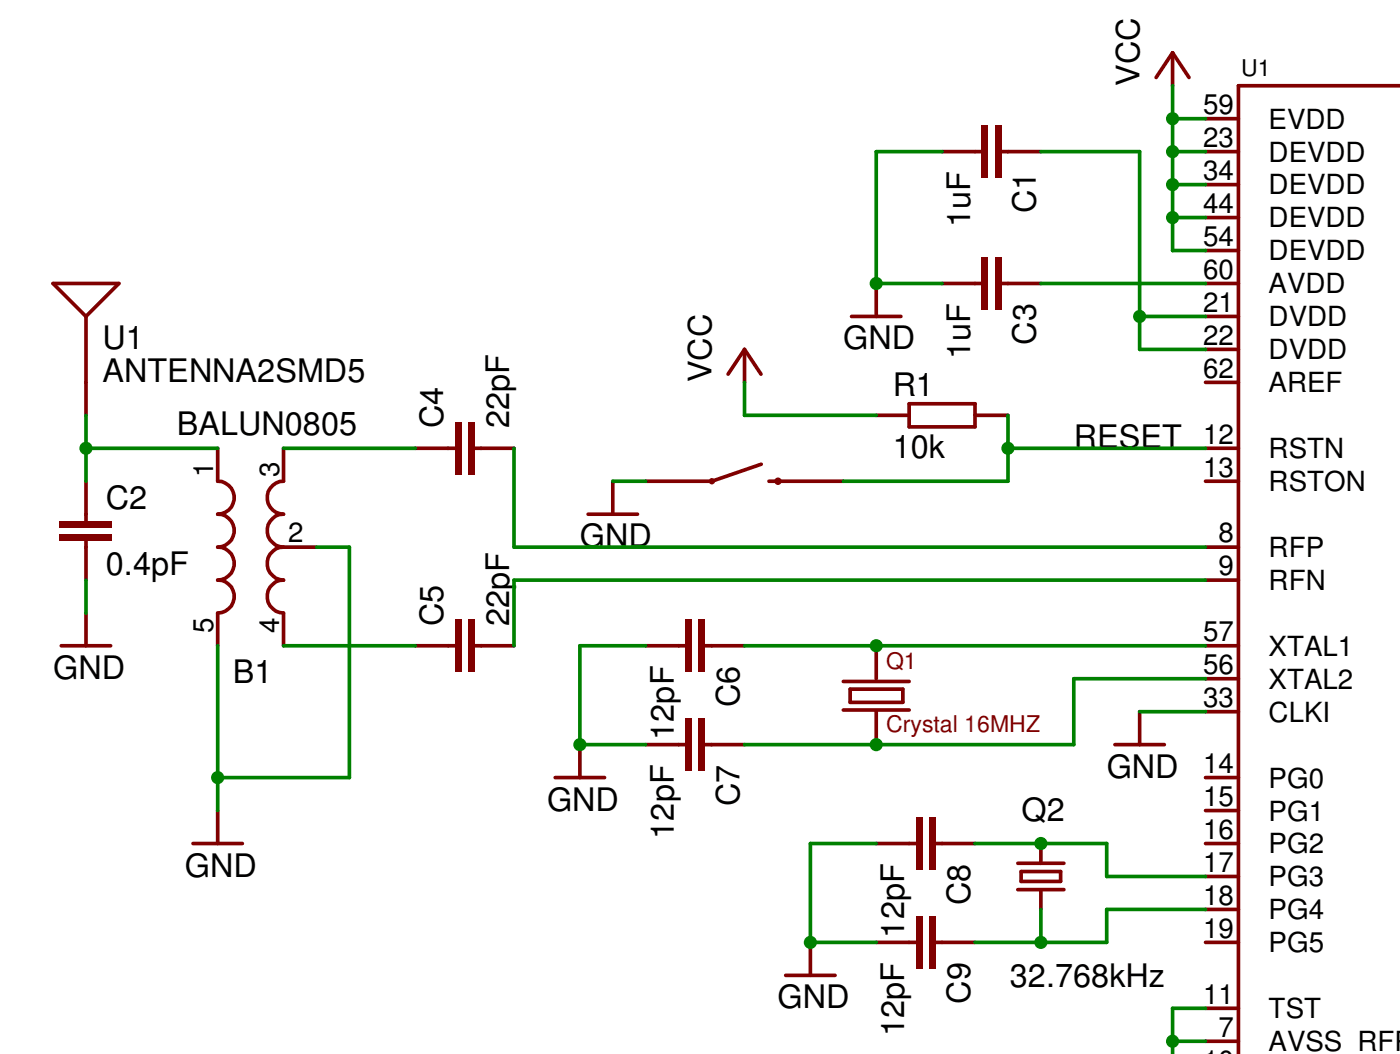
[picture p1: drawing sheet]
<svg xmlns="http://www.w3.org/2000/svg" width="108mm" height="81mm" viewBox="0 0 108 81" stroke-linecap="round" stroke-linejoin="round" font-family="sans-serif">
<g fill="none" stroke="#800000" stroke-width=".28">
<path d="M93 9.1h2.5M93 11.7h2.5M93 14.2h2.5M93 16.8h2.5M93 19.3h2.5M108 6.6h-12.5v74.7M4.1 21.8h5.1l-2.6 2.6zM6.6 24.4v7.6M16.8 34.5v2.6a1.27 1.27 0 0 1 1.3 1.3 1.27 1.27 0 0 1-1.3 1.2 1.27 1.27 0 0 1 1.3 1.3 1.27 1.27 0 0 1-1.3 1.3 1.27 1.27 0 0 1 1.3 1.2 1.27 1.27 0 0 1-1.3 1.3 1.27 1.27 0 0 1 1.3 1.3 1.27 1.27 0 0 1-1.3 1.2v2.6M21.9 34.5v2.6a1.27 1.27 0 0 0-1.3 1.3 1.27 1.27 0 0 0 1.3 1.2 1.27 1.27 0 0 0-1.3 1.3 1.27 1.27 0 0 0 1.3 1.3M34.6 34.5h.5M36.6 34.5h.5"/>
<path d="M93 21.8h2.5M93 24.4h2.5M93 34.5h2.5M93 37.1h2.5M93 29.5h2.5M93 26.9h2.5M4.7 49.8h3.8M6.6 47.2v2.6M21.9 42.2a1.27 1.27 0 0 0-1.3 1.2 1.27 1.27 0 0 0 1.3 1.3 1.27 1.27 0 0 0-1.3 1.3 1.27 1.27 0 0 0 1.3 1.2v2.6M21.9 42.2h2.5M93 59.9h2.5M93 42.2h2.5"/>
<path d="M93 44.7h2.5M93 49.8h2.5M93 52.3h2.5M93 54.8h2.5M14.9 65h3.8M16.8 62.5v2.5M93 62.5h2.5M93 65h2.5M93 67.5h2.5M93 70.1h2.5M93 72.6h2.5M93 77.7h2.5"/>
<path d="M93 80.2h2.5"/>
</g>
<g fill="#800000">
<path d="M36.1 32.5h.5v4.1h-.5z"/>
<path d="M35.1 32.5h.5v4.1h-.5z"/>
</g>
<path d="M32 34.5h2.6M37.1 34.5h2.6M34.6 49.8h.5M36.6 49.8h.5" fill="none" stroke="#800000" stroke-width=".28"/>
<g fill="#800000">
<path d="M36.1 47.7h.5v4.1h-.5z"/>
<path d="M35.1 47.7h.5v4.1h-.5z"/>
</g>
<path d="M6.6 39.6v.5M6.6 41.7v.5M32 49.8h2.6M37.1 49.8h2.6" fill="none" stroke="#800000" stroke-width=".28"/>
<g fill="#800000">
<path d="M4.6 41.2h4.1v.5h-4.1z"/>
<path d="M4.6 40.1h4.1v.5h-4.1z"/>
</g>
<path d="M75.2 11.7h.5M77.2 11.7h.6M6.6 37.1v2.5M6.6 42.2v2.5" fill="none" stroke="#800000" stroke-width=".28"/>
<g fill="#800000">
<path d="M75.7 9.7h.5v4h-.5z"/>
<path d="M76.7 9.7h.5v4h-.5z"/>
</g>
<path d="M72.7 11.7h2.5M77.8 11.7h2.5M75.2 21.8h.5M77.2 21.8h.6" fill="none" stroke="#800000" stroke-width=".28"/>
<g fill="#800000">
<path d="M75.7 19.8h.5v4.1h-.5z"/>
<path d="M76.7 19.8h.5v4.1h-.5z"/>
</g>
<path d="M90.5 4.1l1.2 1.9M90.5 4.1l-1.3 1.9M90.5 4.1v2.5M65.7 24.4h3.8M67.6 21.8v2.6M72.7 21.8h2.5M77.8 21.8h2.5M52.4 49.8h.5M54.4 49.8h.5" fill="none" stroke="#800000" stroke-width=".28"/>
<g fill="#800000">
<path d="M52.9 47.7h.5v4.1h-.5z"/>
<path d="M53.9 47.7h.5v4.1h-.5z"/>
</g>
<path d="M49.8 49.8h2.6M52.4 57.4h.5M54.4 57.4h.5M54.9 49.8h2.5" fill="none" stroke="#800000" stroke-width=".28"/>
<g fill="#800000">
<path d="M52.9 55.4h.5v4h-.5z"/>
<path d="M53.9 55.4h.5v4h-.5z"/>
</g>
<path d="M42.8 59.9h3.8M44.7 57.4v2.5M49.8 57.4h2.6M54.9 57.4h2.5M70.1 65h.5M72.2 65h.5M78.5 68.6h3.6M78.5 66.5h3.6M78.8 67.2h3v.7h-3zM80.3 65v1.5M80.3 68.6v1.5" fill="none" stroke="#800000" stroke-width=".28"/>
<g fill="#800000">
<path d="M70.6 63h.5v4h-.5z"/>
<path d="M71.7 63h.5v4h-.5z"/>
</g>
<path d="M67.6 65h2.5M70.1 72.6h.5M72.2 72.6h.5M72.7 65h2.5" fill="none" stroke="#800000" stroke-width=".28"/>
<g fill="#800000">
<path d="M70.6 70.6h.5v4.1h-.5z"/>
<path d="M71.7 70.6h.5v4.1h-.5z"/>
</g>
<g fill="none" stroke="#800000" stroke-width=".28">
<path d="M45.4 39.6h3.8M47.3 37.1v2.5M57.4 26.9l1.3 1.9M57.4 26.9l-1.2 1.9M57.4 26.9v2.6M67.6 32h2.5M70.1 31.1h5.1v1.8h-5.1zM75.2 32h2.6M65.1 52.5h5M65.1 54.7h5M65.6 53.1h4v1h-4zM67.6 49.8v2.5"/>
<path d="M67.6 54.8v2.6M86 57.4h3.8M87.9 54.8v2.6M60.6 75.2h3.8M62.5 72.6v2.6M67.6 72.6h2.5M72.7 72.6h2.5"/>
</g>
<g fill="#008000" stroke="#800000" stroke-width=".28">
<path d="M49.8 37.1h5.1z"/>
<path d="M60 37.1h5.1z"/>
<path d="M54.9 37.1l3.8-1.3z"/>
<path d="M59.3 37.1h.6z"/>
<circle cx="54.9" cy="37.1" r=".11"/>
<circle cx="60" cy="37.1" r=".15"/>
</g>
<g fill="#008000" stroke="#008000" stroke-width=".28">
<path d="M6.6 34.5h10.2z"/>
<path d="M6.6 32v2.5z"/>
<path d="M6.6 34.5v2.6z"/>
</g>
<circle cx="6.6" cy="34.5" r=".51" fill="#008000"/>
<g fill="#008000" stroke="#008000" stroke-width=".28">
<path d="M6.6 44.7v2.5z"/>
<path d="M16.8 49.8v10.1z"/>
<path d="M16.8 59.9v2.6z"/>
<path d="M24.4 42.2h2.6z"/>
<path d="M27 42.2v17.7z"/>
<path d="M16.8 59.9h10.2z"/>
</g>
<circle cx="16.8" cy="59.9" r=".51" fill="#008000"/>
<g fill="#008000" stroke="#008000" stroke-width=".28">
<path d="M90.5 77.7h2.5z"/>
<path d="M90.5 77.7v2.5z"/>
<path d="M90.5 80.2v1.1z"/>
<path d="M90.5 80.2h2.5z"/>
</g>
<circle cx="90.5" cy="80.2" r=".51" fill="#008000"/>
<g fill="#008000" stroke="#008000" stroke-width=".28">
<path d="M67.6 21.8h5.1z"/>
<path d="M67.6 11.7h5.1z"/>
<path d="M67.6 11.7v10.1z"/>
</g>
<circle cx="67.6" cy="21.8" r=".51" fill="#008000"/>
<g fill="#008000" stroke="#008000" stroke-width=".28">
<path d="M44.7 49.8v7.6z"/>
<path d="M44.7 49.8h5.1z"/>
<path d="M44.7 57.4h5.1z"/>
</g>
<circle cx="44.7" cy="57.4" r=".51" fill="#008000"/>
<g fill="#008000" stroke="#008000" stroke-width=".28">
<path d="M62.5 72.6h5.1z"/>
<path d="M62.5 65v7.6z"/>
<path d="M62.5 65h5.1z"/>
</g>
<circle cx="62.5" cy="72.6" r=".51" fill="#008000"/>
<g fill="#008000" stroke="#008000" stroke-width=".28">
<path d="M87.9 54.8h5.1z"/>
<path d="M47.3 37.1h2.5z"/>
<path d="M21.9 34.5h10.1z"/>
<path d="M21.9 49.8h10.1z"/>
<path d="M39.7 42.2h53.3z"/>
<path d="M39.7 34.5v7.7z"/>
<path d="M39.7 44.7h53.3z"/>
<path d="M39.7 44.7v5.1z"/>
<path d="M87.9 26.9h5.1z"/>
<path d="M87.9 24.4v2.5z"/>
<path d="M87.9 11.7v12.7z"/>
<path d="M80.3 11.7h7.6z"/>
<path d="M87.9 24.4h5.1z"/>
</g>
<circle cx="87.9" cy="24.4" r=".51" fill="#008000"/>
<g fill="#008000" stroke="#008000" stroke-width=".28">
<path d="M80.3 21.8h12.7z"/>
<path d="M90.5 9.1h2.5z"/>
<path d="M90.5 6.6v2.5z"/>
<path d="M90.5 19.3h2.5z"/>
<path d="M90.5 16.8v2.5z"/>
<path d="M90.5 14.2v2.6z"/>
<path d="M90.5 11.7v2.5z"/>
<path d="M90.5 9.1v2.6z"/>
<path d="M90.5 16.8h2.5z"/>
<path d="M90.5 14.2h2.5z"/>
<path d="M90.5 11.7h2.5z"/>
</g>
<g fill="#008000">
<circle cx="90.5" cy="16.8" r=".51"/>
<circle cx="90.5" cy="11.7" r=".51"/>
<circle cx="90.5" cy="14.2" r=".51"/>
<circle cx="90.5" cy="9.1" r=".51"/>
</g>
<g fill="#008000" stroke="#008000" stroke-width=".28">
<path d="M57.4 32h10.2z"/>
<path d="M57.4 29.5v2.5z"/>
<path d="M57.4 49.8h10.2z"/>
<path d="M67.6 49.8h25.4z"/>
</g>
<circle cx="67.6" cy="49.8" r=".51" fill="#008000"/>
<g fill="#008000" stroke="#008000" stroke-width=".28">
<path d="M57.4 57.4h10.2z"/>
<path d="M67.6 57.4h15.2z"/>
<path d="M82.8 52.3v5.1z"/>
<path d="M82.8 52.3h10.2z"/>
</g>
<circle cx="67.6" cy="57.4" r=".51" fill="#008000"/>
<g fill="#008000" stroke="#008000" stroke-width=".28">
<path d="M75.2 65h5.1z"/>
<path d="M85.4 67.5h7.6z"/>
<path d="M85.4 65v2.5z"/>
<path d="M80.3 65h5.1z"/>
</g>
<circle cx="80.3" cy="65" r=".51" fill="#008000"/>
<g fill="#008000" stroke="#008000" stroke-width=".28">
<path d="M80.3 70.1v2.5z"/>
<path d="M75.2 72.6h5.1z"/>
<path d="M85.4 70.1h7.6z"/>
<path d="M85.4 70.1v2.5z"/>
<path d="M80.3 72.6h5.1z"/>
</g>
<circle cx="80.3" cy="72.6" r=".51" fill="#008000"/>
<g fill="#008000" stroke="#008000" stroke-width=".28">
<path d="M77.8 34.5h15.2z"/>
<path d="M77.8 32v2.5z"/>
<path d="M65.1 37.1h12.7z"/>
<path d="M77.8 34.5v2.6z"/>
</g>
<circle cx="77.8" cy="34.5" r=".51" fill="#008000"/>
<g font-size="2.5">
<text x="87.9" y="6.6" transform="rotate(-90 87.9 6.6)">VCC</text>
<text x="74.8" y="17.5" transform="rotate(-90 74.8 17.5)">1uF</text>
<text x="79.9" y="16.4" transform="rotate(-90 79.9 16.4)">C1</text>
<text x="7.9" y="29.5">ANTENNA2SMD5</text>
<text x="7.9" y="26.9">U1</text>
<text x="54.9" y="29.5" transform="rotate(-90 54.9 29.5)">VCC</text>
<text x="65.1" y="26.9">GND</text>
<text x="74.8" y="27.7" transform="rotate(-90 74.8 27.7)">1uF</text>
<text x="79.9" y="26.6" transform="rotate(-90 79.9 26.6)">C3</text>
<text x="13.6" y="33.5">BALUN0805</text>
<text x="34.2" y="33" transform="rotate(-90 34.2 33)">C4</text>
<text x="39.3" y="33" transform="rotate(-90 39.3 33)">22pF</text>
<text x="68.9" y="35.3">10k</text>
<text x="68.9" y="30.5">R1</text>
<text x="82.8" y="34.5">RESET</text>
<text x="8.2" y="39.2">C2</text>
<text x="8.2" y="44.3">0.4pF</text>
<text x="44.7" y="42.2">GND</text>
<text x="4.1" y="52.3">GND</text>
<text x="18" y="52.6">B1</text>
<text x="34.2" y="48.3" transform="rotate(-90 34.2 48.3)">C5</text>
<text x="39.3" y="48.3" transform="rotate(-90 39.3 48.3)">22pF</text>
<text x="52" y="57" transform="rotate(-90 52 57)">12pF</text>
<text x="57.1" y="54.5" transform="rotate(-90 57.1 54.5)">C6</text>
<text x="85.4" y="59.9">GND</text>
<text x="42.2" y="62.5">GND</text>
<text x="52" y="64.6" transform="rotate(-90 52 64.6)">12pF</text>
<text x="57.1" y="62.1" transform="rotate(-90 57.1 62.1)">C7</text>
<text x="78.8" y="63.2">Q2</text>
<text x="14.3" y="67.6">GND</text>
<text x="74.8" y="69.7" transform="rotate(-90 74.8 69.7)">C8</text>
<text x="60" y="77.7">GND</text>
<text x="69.7" y="72.3" transform="rotate(-90 69.7 72.3)">12pF</text>
<text x="74.8" y="77.4" transform="rotate(-90 74.8 77.4)">C9</text>
<text x="77.9" y="76.1">32.768kHz</text>
<text x="69.7" y="79.9" transform="rotate(-90 69.7 79.9)">12pF</text>
</g>
<g font-size="2.1">
<text x="92.8" y="8.8">59</text>
<text x="92.8" y="11.3">23</text>
<text x="97.9" y="9.9">EVDD</text>
<text x="92.8" y="13.9">34</text>
<text x="92.8" y="16.4">44</text>
<text x="97.9" y="12.4">DEVDD</text>
<text x="97.9" y="15">DEVDD</text>
<text x="97.9" y="17.5">DEVDD</text>
<text x="92.8" y="21.5">60</text>
<text x="92.8" y="18.9">54</text>
<text x="97.9" y="22.6">AVDD</text>
<text x="97.9" y="20.1">DEVDD</text>
<text x="92.8" y="24">21</text>
<text x="92.8" y="29.1">62</text>
<text x="92.8" y="26.6">22</text>
<text x="97.9" y="25.1">DVDD</text>
<text x="97.9" y="27.7">DVDD</text>
<text x="92.8" y="34.2">12</text>
<text x="97.9" y="35.3">RSTN</text>
<text x="97.9" y="30.2">AREF</text>
<text x="16.4" y="36.7" transform="rotate(-90 16.4 36.7)">1</text>
<text x="21.5" y="36.7" transform="rotate(-90 21.5 36.7)">3</text>
<text x="22.2" y="41.8">2</text>
<text x="92.8" y="36.7">13</text>
<text x="94" y="41.8">8</text>
<text x="97.9" y="37.8">RSTON</text>
<text x="94" y="44.3">9</text>
<text x="97.9" y="42.9">RFP</text>
<text x="97.9" y="45.5">RFN</text>
<text x="16.4" y="48.8" transform="rotate(-90 16.4 48.8)">5</text>
<text x="21.5" y="48.8" transform="rotate(-90 21.5 48.8)">4</text>
<text x="92.8" y="49.4">57</text>
<text x="92.8" y="52">56</text>
<text x="97.9" y="50.5">XTAL1</text>
<text x="97.9" y="53.1">XTAL2</text>
<text x="92.8" y="59.6">14</text>
<text x="92.8" y="54.5">33</text>
<text x="97.9" y="55.6">CLKI</text>
<text x="92.8" y="62.1">15</text>
<text x="92.8" y="64.7">16</text>
<text x="97.9" y="60.7">PG0</text>
<text x="97.9" y="63.2">PG1</text>
<text x="97.9" y="65.8">PG2</text>
<text x="92.8" y="67.2">17</text>
<text x="92.8" y="69.7">18</text>
<text x="97.9" y="68.3">PG3</text>
<text x="97.9" y="70.9">PG4</text>
<text x="92.8" y="72.3">19</text>
<text x="92.8" y="77.4">11</text>
<text x="97.9" y="73.4">PG5</text>
<text x="94" y="79.9">7</text>
<text x="97.9" y="81">AVSS RFP</text>
<text x="97.9" y="78.5">TST</text>
</g>
<text font-size="1.8" x="95.7" y="5.9">U1</text>
<g font-size="1.8" fill="#800000">
<text x="68.4" y="51.6">Q1</text>
<text x="68.4" y="56.4">Crystal 16MHZ</text>
</g>
</svg>
